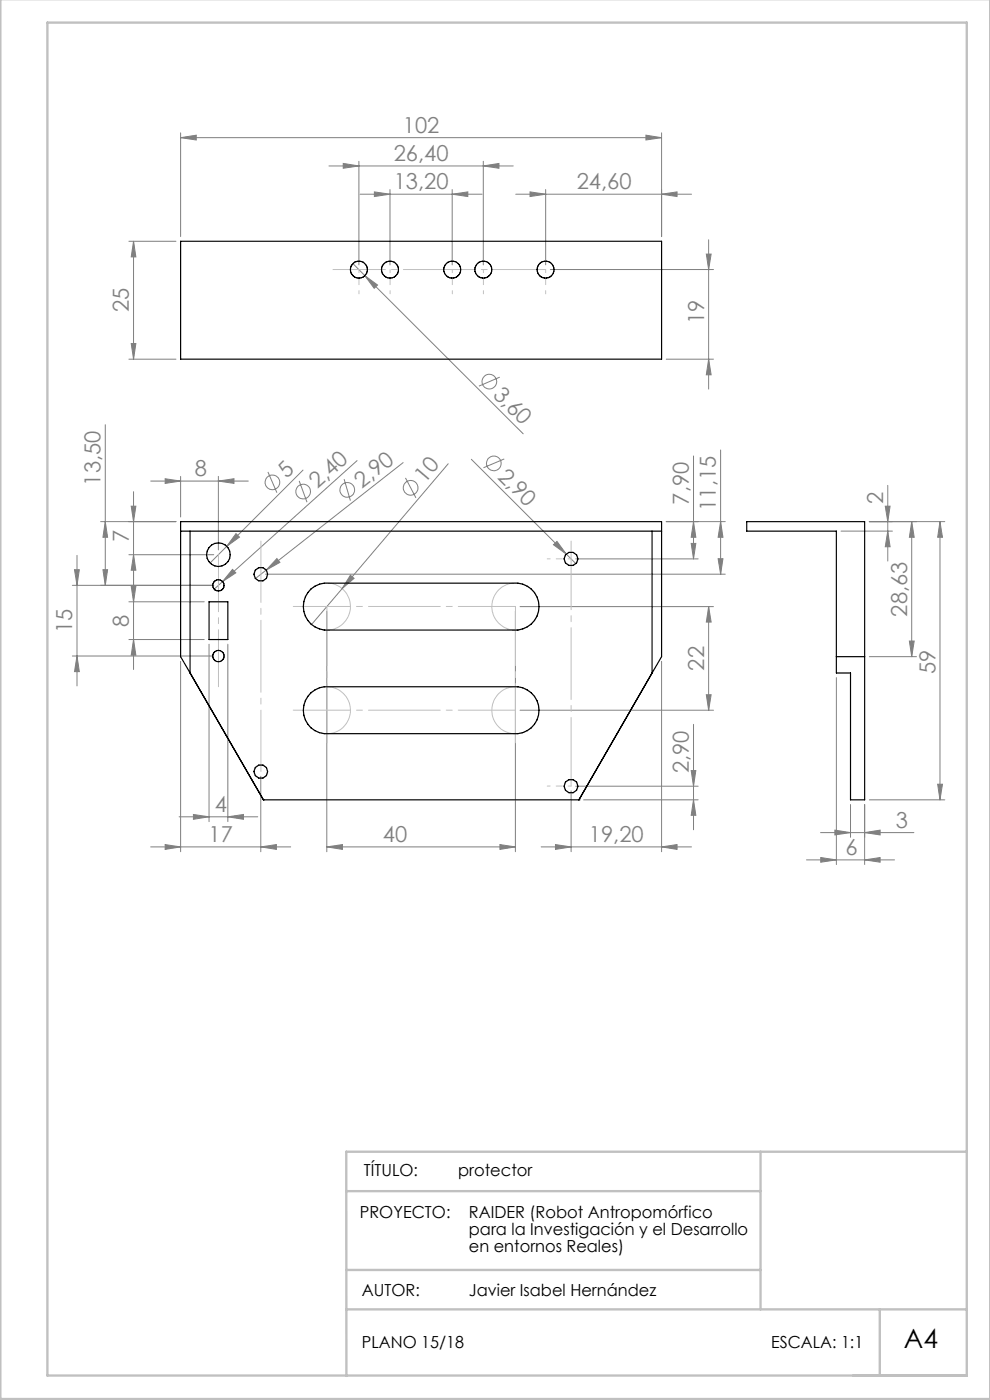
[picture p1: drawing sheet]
<svg xmlns="http://www.w3.org/2000/svg" width="210mm" height="297mm" viewBox="0 0 210 297" stroke-linecap="round" stroke-linejoin="round" font-family="sans-serif">
<g fill="none" stroke="#808080" stroke-width=".21">
<path d="M38.3 29.2l3.3-.5v1zM38.3 28.2v22M38.3 29.2h102M69.8 35.2h39.1M72.8 34.7l3.3 .5-3.3 .5zM76.1 34.2v22M102.5 35.2l3.3-.5v1zM102.5 34.2v22M137 28.7l3.3 .5-3.3 .5zM140.3 28.2v22M27.3 51.2h10M28.3 51.2l.5 3.3h-1z"/>
<path d="M28.3 51.2v25M74.9 55.9l2.5 2.6M76.4 41.2h25.9M77.4 58.5l2.7 2-.7 .7zM77.4 58.5l33.6 33.5M79.4 40.7l3.3 .5-3.3 .5zM82.7 40.2v16M95.9 41.2l3.3-.5v1zM95.9 40.2v16M109.4 41.2h37.3M112.4 40.7l3.3 .5-3.3 .5zM115.7 40.2v16"/>
<path d="M116.7 57.2h34.6M140.3 41.2l3.3-.5v1zM149.8 53.9h1l-.5 3.3zM150.3 50.9v31.6M27.3 76.2h10M27.8 72.9h1l-.5 3.3zM141.3 76.2h10M150.3 76.2l.5 3.3h-1zM22.3 90.1v34.1M64.3 99.7l-19.7 19.7M75.7 97.7l-28.5 25.7M85.5 98.1l-31.3 24.6"/>
<path d="M95.1 98.4l-29 34.1M100 97.4l22.2 22.2M106 80l-4.4 1.9M107 97.4l-4.4 1.8M147.1 96.7v21.9M152.9 95.5v26.3M16.3 117.8v27.7M21.3 110.7h16M22.3 110.7l.5 3.3h-1zM27.3 117.7h18M27.8 107.4h1l-.5 3.3zM28.3 117.7l.5 3.3h-1z"/>
<path d="M28.3 104.3v37.7M32 102.1h20.7M35 101.6l3.3 .5-3.3 .4zM38.3 101.1v8.6M46.3 102.1l3.3-.5v.9zM46.3 101.1v15.6M50.1 113.2l.7 .7-2.7 2zM56.8 100.1l1.9 4.4M58.7 118.5l.7 .8-2.9 1.6zM63.5 102l1.6 4.5M73 101.6l1.3 4.6M86 101.4l2.2 4.2"/>
<path d="M117.4 115.6l.7-.7 2 2.6zM122.1 118.6h26M141.3 110.7h12.5M146.6 115.3h1l-.5 3.3zM147.1 110.7l.5 3.3h-1zM152.3 118.5h1.1l-.5 3.3zM152.9 110.7l.5 3.3h-1.1zM178.4 112.7h10.9M184.4 110.7h16M187.8 107.4h1l-.5 3.3zM188.3 112.7l.5 3.3h-1zM188.3 103v16"/>
<path d="M193.4 110.7l.5 3.3h-1zM193.4 110.7v28.6M199.4 110.7v59M199.4 110.7l.5 3.3h-1zM15.3 124.2h30M15.3 139.2h30M15.8 120.9h1l-.5 3.3zM16.3 139.2l.5 3.3h-1zM21.8 120.9h1l-.5 3.3zM27.3 127.7h16M27.3 135.7h16M27.8 124.4h1l-.5 3.3z"/>
<path d="M28.3 135.7l.5 3.3h-1zM44.3 136.7v37.6M47.2 123.4l-1.8 1.6M48.3 136.7v37.6M49.3 120.8l.7 .7-2.8 1.9zM56.3 121.8h97.5M69.3 129.7v51M74.3 122l.8 .7-2.5 2.2zM109.3 129.7v51M110.3 128.7h41M150.3 128.7l.5 3.3h-1zM150.3 128.7v22"/>
<path d="M184.4 139.3h10M192.9 136h1l-.5 3.3zM38.3 140.3v40.4M110.3 150.7h41M140.3 140.3v40.4M147.1 153.7v22.3M149.8 147.4h1l-.5 3.3zM177.4 143.8v39.6M32 179.7h29.7M35 179.2l3.3 .5-3.3 .5zM38 173.3h16.7M41 172.8l3.3 .5-3.3 .5z"/>
<path d="M48.3 173.3l3.3-.5v1zM55.3 179.7l3.3-.5v1zM55.3 164.7v16M69.3 179.7l3.3-.5v1zM69.3 179.7h40M106 179.2l3.3 .5-3.3 .5zM114.8 179.7h31.9M117.8 179.2l3.3 .5-3.3 .5zM121.1 167.8v12.9M122.1 166.8h26M123.8 169.7h24.3M140.3 179.7l3.3-.5v1z"/>
<path d="M146.6 163.5h1l-.5 3.3zM147.1 169.7l.5 3.3h-1zM174.1 176.6h19.8M177.1 176.1l3.3 .5-3.3 .5zM180.4 170.7v6.9M183.4 176.6l3.3-.5v1zM183.4 170.7v12.7M184.4 169.7h16M198.9 166.4h1l-.5 3.3zM171.1 182.4h18.7M174.1 181.9l3.3 .5-3.3 .5zM183.4 182.4l3.3-.5v1z"/>
<circle cx="103.8" cy="81" r="1.56"/>
<circle cx="104.8" cy="98.3" r="1.56"/>
<circle cx="57.8" cy="102.3" r="1.55"/>
<circle cx="64.3" cy="104.3" r="1.55"/>
<circle cx="73.7" cy="103.9" r="1.55"/>
<circle cx="87.1" cy="103.5" r="1.56"/>
</g>
<g fill="none" stroke="#c0c0c0" stroke-width=".21">
<circle cx="76.1" cy="57.2" r="1.81"/>
<circle cx="82.7" cy="57.2" r="1.81"/>
<circle cx="95.9" cy="57.2" r="1.82"/>
<circle cx="102.5" cy="57.2" r="1.81"/>
<circle cx="115.7" cy="57.2" r="1.81"/>
<circle cx="46.3" cy="117.7" r="2.49"/>
<circle cx="121.1" cy="118.6" r="1.45"/>
<circle cx="46.3" cy="124.2" r="1.2"/>
<circle cx="46.3" cy="139.2" r="1.2"/>
<circle cx="55.3" cy="121.8" r="1.45"/>
<circle cx="69.3" cy="128.7" r="5"/>
<circle cx="109.3" cy="128.7" r="5"/>
<circle cx="69.3" cy="150.7" r="5"/>
<circle cx="109.3" cy="150.7" r="5"/>
<circle cx="55.3" cy="163.7" r="1.45"/>
<circle cx="121.1" cy="166.8" r="1.45"/>
</g>
<path d="M55.3 163.7v-48.9" fill="none" stroke="#c0c0c0" stroke-width=".21" stroke-dasharray="15.2 1.3 1.3 1.3" stroke-dashoffset="2.2"/>
<path d="M121.1 166.8v-52" fill="none" stroke="#c0c0c0" stroke-width=".21" stroke-dasharray="15.2 1.3 1.3 1.3" stroke-dashoffset=".7"/>
<path d="M76.1 57.2v5.1M82.7 57.2v5.1M95.9 57.2v5.1M102.5 57.2v5.1M115.7 57.2v5.1M121.1 118.6h-5M121.1 166.8h-5" fill="none" stroke="#c0c0c0" stroke-width=".21" stroke-dasharray="15.2 1.3 1.3 1.3" stroke-dashoffset="14.6"/>
<path d="M46.3 117.7v28M109.3 128.7h-47.1M109.3 150.7h-47.1" fill="none" stroke="#c0c0c0" stroke-width=".21" stroke-dasharray="15.2 1.3 1.3 1.3" stroke-dashoffset="3.1"/>
<path d="M69.3 128.7v28.9M109.3 128.7v28.9" fill="none" stroke="#c0c0c0" stroke-width=".21" stroke-dasharray="15.2 1.3 1.3 1.3" stroke-dashoffset="2.7"/>
<path d="M115.7 57.2h-45.1" fill="none" stroke="#c0c0c0" stroke-width=".21" stroke-dasharray="15.2 1.3 1.3 1.3" stroke-dashoffset="4.1"/>
<path d="M.1 -.1v296.9h209.9v-296.9M10.1 4.8h195v287h-195zM73.4 252.7h87.9M161.3 244.3v33.5M205.1 244.3h-131.7l.1 47.6M73.4 277.8h131.7M73.4 269.4h87.9M186.6 277.8v14" fill="none" stroke="#c0c0c0" stroke-width=".5"/>
<g fill="#808080">
<path d="M117.4 115.6l.7-.7 2 2.6z"/>
<path d="M58.7 118.5l.7 .8-2.9 1.6z"/>
<path d="M49.3 120.8l.7 .7-2.8 1.9z"/>
<path d="M50.1 113.2l.7 .7-2.7 2z"/>
<path d="M74.3 122l.8 .7-2.5 2.2z"/>
<path d="M77.4 58.5l2.7 2-.7 .7z"/>
<path d="M55.3 179.7l3.3-.5v1zM35 179.2l3.3 .5-3.3 .5z"/>
<path d="M117.8 179.2l3.3 .5-3.3 .5zM140.3 179.7l3.3-.5v1zM35 101.6l3.3 .5-3.3 .4zM46.3 102.1l3.3-.5v.9zM112.4 40.7l3.3 .5-3.3 .5zM140.3 41.2l3.3-.5v1z"/>
<path d="M79.4 40.7l3.3 .5-3.3 .5zM95.9 41.2l3.3-.5v1z"/>
<path d="M69.3 179.7l3.3-.5v1zM106 179.2l3.3 .5-3.3 .5z"/>
<path d="M150.3 128.7l.5 3.3h-1zM149.8 147.4h1l-.5 3.3z"/>
<path d="M146.6 115.3h1l-.5 3.3zM147.1 110.7l.5 3.3h-1zM152.3 118.5h1.1l-.5 3.3zM152.9 110.7l.5 3.3h-1.1zM28.3 117.7l.5 3.3h-1zM27.8 107.4h1l-.5 3.3zM21.8 120.9h1l-.5 3.3zM22.3 110.7l.5 3.3h-1z"/>
<path d="M146.6 163.5h1l-.5 3.3zM147.1 169.7l.5 3.3h-1zM149.8 53.9h1l-.5 3.3zM150.3 76.2l.5 3.3h-1z"/>
<path d="M15.8 120.9h1l-.5 3.3zM16.3 139.2l.5 3.3h-1z"/>
<path d="M72.8 34.7l3.3 .5-3.3 .5zM102.5 35.2l3.3-.5v1z"/>
<path d="M48.3 173.3l3.3-.5v1zM41 172.8l3.3 .5-3.3 .5z"/>
<path d="M177.1 176.1l3.3 .5-3.3 .5zM183.4 176.6l3.3-.5v1z"/>
<path d="M183.4 182.4l3.3-.5v1zM174.1 181.9l3.3 .5-3.3 .5z"/>
<path d="M38.3 29.2l3.3-.5v1zM137 28.7l3.3 .5-3.3 .5z"/>
<path d="M28.3 51.2l.5 3.3h-1zM27.8 72.9h1l-.5 3.3z"/>
<path d="M192.9 136h1l-.5 3.3zM193.4 110.7l.5 3.3h-1z"/>
<path d="M198.9 166.4h1l-.5 3.3zM199.4 110.7l.5 3.3h-1z"/>
<path d="M188.3 112.7l.5 3.3h-1zM187.8 107.4h1l-.5 3.3z"/>
<path d="M27.8 124.4h1l-.5 3.3zM28.3 135.7l.5 3.3h-1z"/>
</g>
<g fill="none" stroke="#000" stroke-width=".25">
<path d="M38.3 51.2h102v25h-102zM38.3 112.7h102M40.3 112.7v30.1M138.3 112.7v30.1M158.4 110.7h25v59h-3v-26.9h-3v-30.1h-19zM44.3 127.7h4v8h-4zM66 125l1.8-1.1 1-.2h41.1a5 5 0 0 1 4.4 5 5 5 0 0 1-4.4 5h-41.1a5 5 0 0 1-4.2-3.5 5 5 0 0 1 1.4-5.2zM177.4 139.3h6M40.3 142.8l-2-3.5v-28.6h102v28.6l-2 3.5M40.3 142.8l15.6 26.9M66 147l1.8-1.1 1-.2h41.1a5 5 0 0 1 4.4 5 5 5 0 0 1-4.4 4.9h-41.1a5 5 0 0 1-4.2-3.4 5 5 0 0 1 1.4-5.2zM138.3 142.8l-15.5 26.9"/>
<path d="M55.9 169.7h.1M55.9 169.7h66.9M122.8 169.7h.1"/>
<circle cx="76.1" cy="57.2" r="1.79"/>
<circle cx="82.7" cy="57.2" r="1.79"/>
<circle cx="95.9" cy="57.2" r="1.79"/>
<circle cx="102.5" cy="57.2" r="1.79"/>
<circle cx="115.7" cy="57.2" r="1.79"/>
<circle cx="46.3" cy="117.7" r="2.5"/>
<circle cx="121.1" cy="118.6" r="1.45"/>
<circle cx="46.3" cy="139.2" r="1.2"/>
<circle cx="46.3" cy="124.2" r="1.2"/>
<circle cx="55.3" cy="121.8" r="1.46"/>
<circle cx="55.3" cy="163.7" r="1.44"/>
<circle cx="121.1" cy="166.8" r="1.46"/>
</g>
<text font-size="5.6" x="191.7" y="286">A4</text>
<g font-size="4.7" fill="#808080">
<text x="85.5" y="28.2">102</text>
<text x="83.5" y="34.2">26,40</text>
<text x="83.5" y="40.2">13,20</text>
<text x="122.3" y="40.2">24,60</text>
<text x="27.3" y="66.3" transform="rotate(-90 27.3 66.3)">25</text>
<text x="149.3" y="68.7" transform="rotate(-90 149.3 68.7)">19</text>
<text x="104.4" y="84" transform="rotate(45 104.4 84)">3,60</text>
<text x="41.3" y="101">8</text>
<text x="60.8" y="101.7" transform="rotate(-45 60.8 101.7)">5</text>
<text x="105.4" y="101.3" transform="rotate(45 105.4 101.3)">2,90</text>
<text x="21.3" y="103" transform="rotate(-90 21.3 103)">13,50</text>
<text x="67.4" y="103.8" transform="rotate(-42 67.4 103.8)">2,40</text>
<text x="76.8" y="103.7" transform="rotate(-38 76.8 103.7)">2,90</text>
<text x="90.1" y="102.6" transform="rotate(-50 90.1 102.6)">10</text>
<text x="146.1" y="107.1" transform="rotate(-90 146.1 107.1)">7,90</text>
<text x="187.3" y="106.8" transform="rotate(-90 187.3 106.8)">2</text>
<text x="151.8" y="108.4" transform="rotate(-90 151.8 108.4)">11,15</text>
<text x="27.3" y="114.9" transform="rotate(-90 27.3 114.9)">7</text>
<text x="192.4" y="130.8" transform="rotate(-90 192.4 130.8)">28,63</text>
<text x="15.3" y="134.2" transform="rotate(-90 15.3 134.2)">15</text>
<text x="27.3" y="133" transform="rotate(-90 27.3 133)">8</text>
<text x="149.3" y="142.2" transform="rotate(-90 149.3 142.2)">22</text>
<text x="198.4" y="143.1" transform="rotate(-90 198.4 143.1)">59</text>
<text x="146.1" y="164" transform="rotate(-90 146.1 164)">2,90</text>
<text x="45.6" y="172.3">4</text>
<text x="44.3" y="178.6">17</text>
<text x="81.2" y="178.6">40</text>
<text x="124.9" y="178.6">19,20</text>
<text x="190" y="175.6">3</text>
<text x="179.3" y="181.4">6</text>
</g>
<g font-size="3.5">
<text x="77.2" y="249.5">TÍTULO:</text>
<text x="97.2" y="249.5">protector</text>
<text x="76.3" y="258.4">PROYECTO:</text>
<text x="99.5" y="258.4">RAIDER (Robot Antropomórfico</text>
<text x="99.5" y="262">para la Investigación y el Desarrollo</text>
<text x="99.5" y="265.5">en entornos Reales)</text>
<text x="76.8" y="274.9">AUTOR:</text>
<text x="99.5" y="274.9">Javier Isabel Hernández</text>
<text x="76.8" y="286">PLANO 15/18</text>
<text x="163.6" y="286">ESCALA: 1:1</text>
</g>
</svg>
